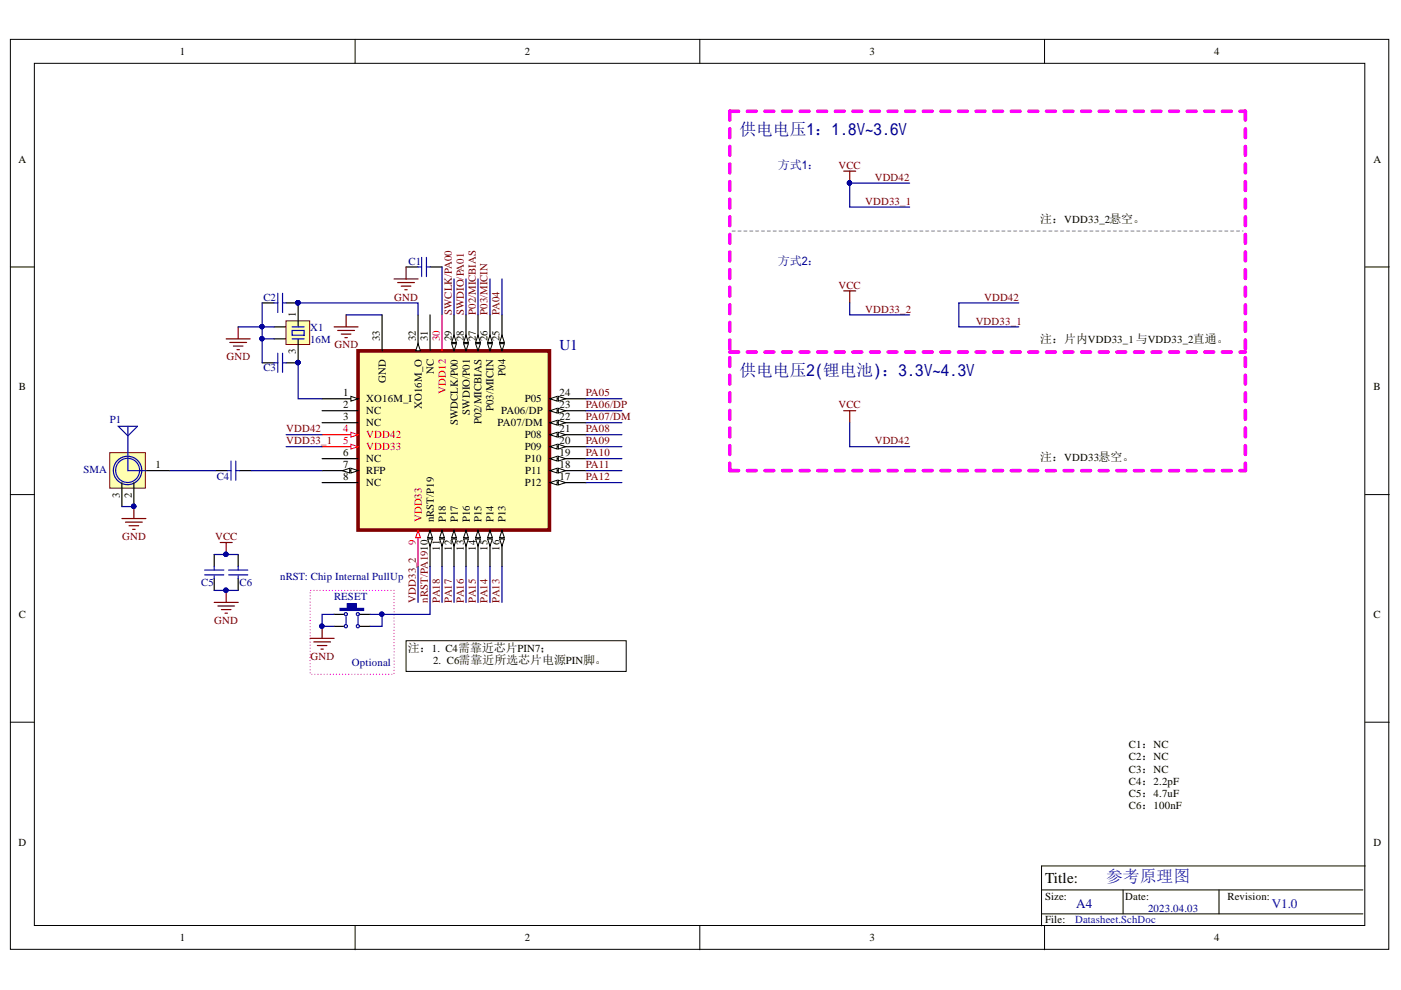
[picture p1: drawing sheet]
# Altium schematic sheet Datasheet.SchDoc: 参考原理图
size A4; Date: 2023.04.03; Revision: V1.0

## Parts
C1  NC  [C0402]  (value not drawn)
C2  NC  [C0402]  (value not drawn)
C3  NC  [C0402]  (value not drawn)
C4  0  [C0402]  (value not drawn)
C5  NC  [C0402]  (value not drawn)
C6  NC  [C0402]  (value not drawn)
P1  SMA  [SMA-KE-LI]
RESET  6x6x5  [TSW SMD-6*6*4.3]  (value not drawn)
U1  C1_QFN32  [QFN32L_0404x0.75-0.40]  (value not drawn)
X1  16M  [SMD3225]

## Blocks framed on the sheet
Optional: RESET

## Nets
GND: C1.2 C2.2 C3.2 C5.2 C6.2 P1.2(GND) P1.3(GND) RESET.1 RESET.4 U1.33(GND) X1.2 X1.4
VDD33_1: C5.1 C6.1 U1.4(VDD42) U1.5(VDD33) U1.9(VDD33)  [also labelled VCC, VDD33_2, VDD42]
nRST/PA19: RESET.2 RESET.3 U1.10(nRST/P19)
P02/MICBIAS: U1.27(P02/MICBIAS)
P03/MICIN: U1.26(P03/MICIN)
PA04: U1.25(P04)
PA05: U1.24(P05)
PA06/DP: U1.23(PA06/DP)
PA07/DM: U1.22(PA07/DM)
PA08: U1.21(P08)
PA09: U1.20(P09)
PA10: U1.19(P10)
PA11: U1.18(P11)
PA12: U1.17(P12)
PA13: U1.16(P13)
PA14: U1.15(P14)
PA15: U1.14(P15)
PA16: U1.13(P16)
PA17: U1.12(P17)
PA18: U1.11(P18)
SWCLK/PA00: U1.29(SWDCLK/P00)
SWDIO/PA01: U1.28(SWDIO/P01)
NetC1_1: C1.1 U1.30(VDD12)
NetC2_1: C2.1 U1.32(XO16M_O) X1.1
NetC3_1: C3.1 U1.1(XO16M_I) X1.3
NetC4_1: C4.1 U1.7(RFP)
NetC4_2: C4.2 P1.1(ANT)

Not connected (* = marked no-connect by the designer): U1 2(NC) 3(NC) 6(NC) 8(NC) 31(NC)

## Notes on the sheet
- 供电电压1：1.8V~3.6V
- 方式1：
- 注：VDD33_2悬空。
- 方式2：
- 供电电压2(锂电池)：3.3V~4.3V
- 注：片内VDD33_1 与VDD33_2直通。
- 注：VDD33悬空。
- nRST: Chip Internal PullUp
- 注：1.  C4需靠近芯片PIN7；
  2.  C6需靠近所选芯片电源PIN脚。
- C1：NC
  C2：NC
  C3：NC
  C4：2.2pF
  C5：4.7uF
  C6：100nF
